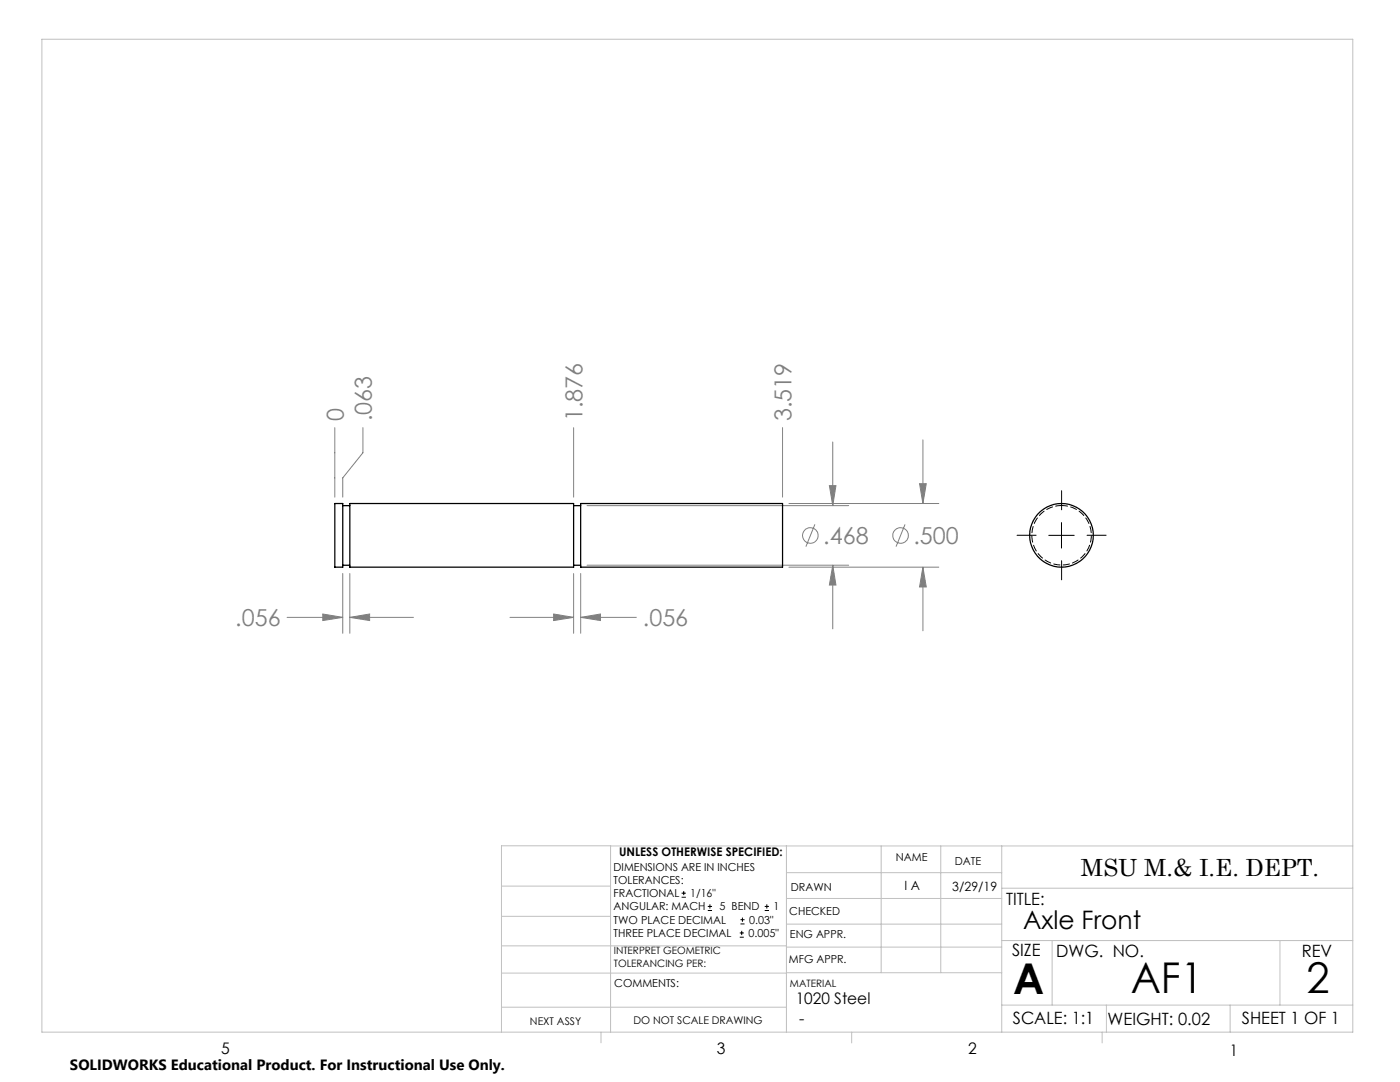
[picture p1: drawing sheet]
<svg xmlns="http://www.w3.org/2000/svg" width="279mm" height="216mm" viewBox="0 0 279 216" stroke-linecap="round" stroke-linejoin="round" font-family="sans-serif">
<g fill="none" stroke="#808080" stroke-width=".2">
<path d="M66.8 85.3v13.9M72.4 85.3v5l-4 5.1v3.8M114.5 85.3v13.9M156.2 85.3v13.9M165.5 96.9h1.3l-.6 4zM166.2 88.2v12.7M183.5 96.5h1.4l-.7 4zM184.2 87.8v12.7M68.4 114.4v12M69.8 114.4v12M114.5 114.4v12M115.9 114.4v12"/>
<path d="M117.2 100.9h52.2M117.2 112.8h52.2M157.4 100.5h30M157.4 113.2h30M162.6 104.6l-1.8 4.5M166.2 112.8l.6 3.9h-1.3zM166.2 112.8v12.7M180.6 104.6l-1.8 4.5M184.2 113.2l.7 3.9h-1.4zM184.2 113.2v12.7M57.3 123.2h11.1M64.4 122.5l4 .7-4 .6z"/>
<path d="M69.8 123.2l4-.7v1.3zM69.8 123.2h12.7M101.8 123.2h12.7M110.5 122.5l4 .7-4 .6zM115.9 123.2l3.9-.7v1.3zM115.9 123.2h11.1"/>
<circle cx="161.7" cy="106.9" r="1.55"/>
<circle cx="179.7" cy="106.8" r="1.55"/>
</g>
<g fill="none" stroke="#000" stroke-width=".2">
<path d="M209.3 106.8h5.1M211.8 104.3v5.1M136 179h.9M136 178.2h.9M136.5 177.8v.8M141.3 181.7h.8M141.3 180.9h.8M141.7 180.4v.9M147.6 187h.8M147.6 186.2h.8M147.8 184.4h.8M147.8 183.5h.8"/>
<path d="M148 185.7v.9M148.2 183.1v.8M152.6 181.7h.9M152.6 180.9h.9M153 180.4v.9"/>
</g>
<path d="M206.8 106.8h-3.8M211.9 101.7v-3.8M211.9 111.9v3.8M216.9 106.8h3.9" fill="none" stroke="#000" stroke-width=".2" stroke-dasharray="15.2 1.3 1.3 1.3"/>
<g fill="none" stroke="#c0c0c0" stroke-width=".2">
<path d="M8.4 7.8h261.6v198.2h-261.6zM100.1 176.8h21.7M121.8 168.8v37.2M157 168.8v37.2M157 179.3h42.9M157 174.1h42.9M175.9 168.8v25.3M187.7 168.8v25.3M199.9 177.2h70.1M199.9 168.8v37.2M270 168.8h-169.9v37.2M100.1 194.2h56.9"/>
<path d="M100.1 188.7h56.9M100.1 182.8h21.7M157 194.1h42.9M157 184.4h42.9M157 189h42.9M199.9 187.7h70.1M210 187.7v12.9M255.4 187.7v12.9M100.1 201h56.9M119.9 206v2.1M170 206v2.1M199.9 200.6h70.1"/>
<path d="M220 206v2.1M220.8 200.6v5.4M245.5 200.6v5.4"/>
</g>
<path d="M64.4 122.5l4 .7-4 .6zM69.8 123.2l4-.7v1.3zM110.5 122.5l4 .7-4 .6zM115.9 123.2l3.9-.7v1.3zM183.5 96.5h1.4l-.7 4zM184.2 113.2l.7 3.9h-1.4zM165.5 96.9h1.3l-.6 4zM166.2 112.8l.6 3.9h-1.3z" fill="#808080"/>
<g fill="none" stroke="#000" stroke-width=".25">
<path d="M66.8 100.5h1.6v12.7h-1.6zM68.4 100.9h1.4M68.4 112.8h1.4M69.8 100.5h44.7v12.7h-44.7zM114.5 100.9h1.4M114.5 112.8h1.4M115.9 100.5h40.3v12.7h-40.3z"/>
<circle cx="211.8" cy="106.8" r="6.3"/>
</g>
<path d="M211.9 100.9a5.9 5.9 0 0 0-5.3 8.7 5.9 5.9 0 0 0 10.1 .6 5.9 5.9 0 0 0-4.1-9.3h-.7" fill="none" stroke="#000" stroke-width=".2" stroke-dasharray="1.3 .6" stroke-dashoffset=".1"/>
<g font-size="8.5">
<text x="202.2" y="198.3">A</text>
<text x="225.7" y="198.1">AF1</text>
<text x="260.8" y="198.1">2</text>
</g>
<text font-size="5.1" x="204.2" y="185.4">Axle Front</text>
<g font-size="4.7" fill="#808080">
<text x="68.6" y="84" transform="rotate(-90 68.6 84)">0</text>
<text x="74.2" y="84" transform="rotate(-90 74.2 84)">.063</text>
<text x="116.2" y="84" transform="rotate(-90 116.2 84)">1.876</text>
<text x="158" y="84" transform="rotate(-90 158 84)">3.519</text>
<text x="164.3" y="108.5">.468</text>
<text x="182.3" y="108.5">.500</text>
<text x="47" y="124.9">.056</text>
<text x="128.3" y="124.9">.056</text>
</g>
<text font-size="4.7" x="215.7" y="174.7">MSU M.&amp; I.E. DEPT.</text>
<g font-size="3.4">
<text x="200.8" y="180.5">TITLE:</text>
<text x="202" y="190.8">SIZE</text>
<text x="210.8" y="190.9">DWG. NO.</text>
<text x="259.8" y="191">REV</text>
<text x="202.1" y="204.4">SCALE: 1:1</text>
<text x="221" y="204.5">WEIGHT: 0.02</text>
<text x="247.8" y="204.4">SHEET 1 OF 1</text>
</g>
<g font-size="3.2">
<text x="158.8" y="200.4">1020 Steel</text>
<text x="159.5" y="204.4">-</text>
<text x="44.2" y="210.4">5</text>
<text x="143.1" y="210.4">3</text>
<text x="193.2" y="210.3">2</text>
<text x="245.4" y="210.6">1</text>
</g>
<text font-size="3" x="14" y="213.5">SOLIDWORKS Educational Product. For Instructional Use Only.</text>
<g font-size="2.5">
<text x="180.5" y="177.7">I A</text>
<text x="190.1" y="177.8">3/29/19</text>
</g>
<text font-size="2.4" x="123.6" y="170.8">UNLESS OTHERWISE SPECIFIED:</text>
<g font-size="2.2">
<text x="122.5" y="173.7">DIMENSIONS ARE IN INCHES</text>
<text x="178.8" y="171.8">NAME</text>
<text x="190.6" y="172.5">DATE</text>
<text x="122.5" y="176.4">TOLERANCES:</text>
<text x="122.5" y="179">FRACTIONAL</text>
<text x="137.8" y="179">1/16&quot;</text>
<text x="157.8" y="177.8">DRAWN</text>
<text x="122.5" y="184.3">TWO PLACE DECIMAL</text>
<text x="122.5" y="181.7">ANGULAR: MACH</text>
<text x="143.6" y="181.7">5 BEND</text>
<text x="149.5" y="184.3">0.03&quot;</text>
<text x="154.4" y="181.7">1</text>
<text x="157.5" y="182.5">CHECKED</text>
<text x="122.5" y="187">THREE PLACE DECIMAL</text>
<text x="149.4" y="187">0.005&quot;</text>
<text x="157.6" y="187.2">ENG APPR.</text>
<text x="122.6" y="197">COMMENTS:</text>
<text x="157.4" y="192.2">MFG APPR.</text>
</g>
<g font-size="2.1">
<text x="105.8" y="204.5">NEXT ASSY</text>
<text x="126.4" y="204.3">DO NOT SCALE DRAWING</text>
</g>
<g font-size="2">
<text x="122.5" y="190.4">INTERPRET GEOMETRIC</text>
<text x="122.5" y="192.9">TOLERANCING PER:</text>
<text x="157.7" y="197">MATERIAL</text>
</g>
</svg>
